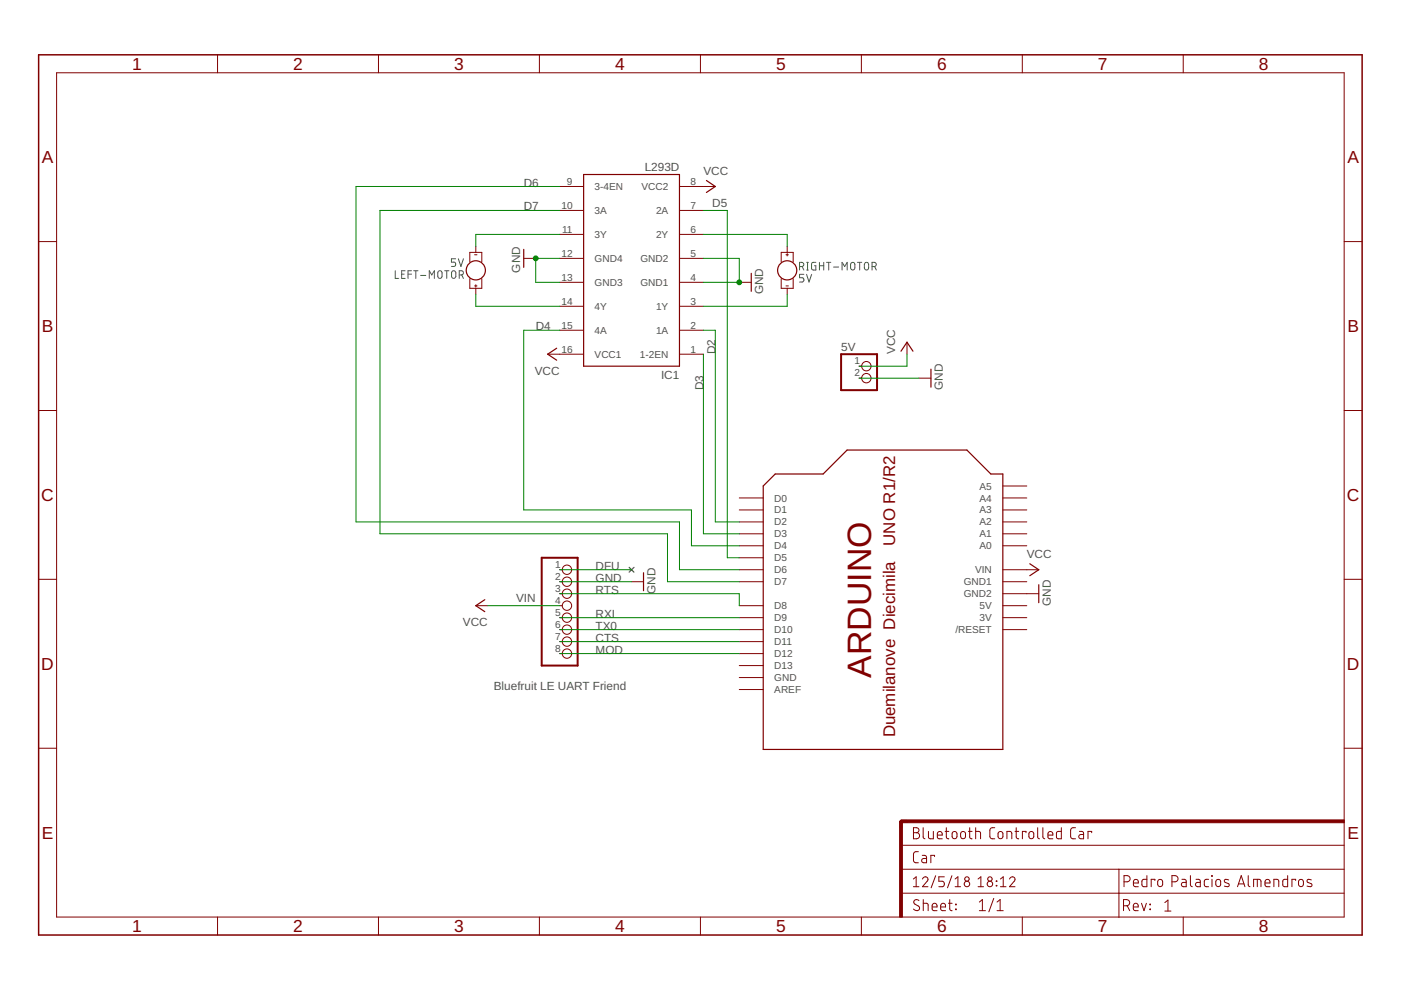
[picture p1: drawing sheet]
<?xml version="1.0" encoding="utf-8"?>
<!DOCTYPE eagle SYSTEM "eagle.dtd">
<!--
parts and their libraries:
microbuilder: This work is placed in the public domain, and may be freely used for commercial and non-commercial work with the following conditions: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
SparkFun-Electromechanical: Licensing: Creative Commons ShareAlike 4.0 International - https://creativecommons.org/licenses/by-sa/4.0
-->
<eagle version="9.0.1">
<drawing>
<settings>
<setting alwaysvectorfont="no"/>
<setting verticaltext="up"/>
</settings>
<grid distance="0.1" unitdist="inch" unit="inch" style="lines" multiple="1" display="no" altdistance="0.01" altunitdist="inch" altunit="inch"/>
<schematic xreflabel="%F%N/%S.%C%R" xrefpart="/%S.%C%R">
<libraries>
<library name="adafruit">
<symbols>
<symbol name="ARDUINO">
<wire x1="-22.86" y1="22.86" x2="-22.86" y2="-27.94" width="0.254" layer="94"/>
<wire x1="-22.86" y1="-27.94" x2="35.56" y2="-27.94" width="0.254" layer="94"/>
<wire x1="35.56" y1="-27.94" x2="35.56" y2="-25.4" width="0.254" layer="94"/>
<wire x1="35.56" y1="-25.4" x2="40.64" y2="-20.32" width="0.254" layer="94"/>
<wire x1="40.64" y1="-20.32" x2="40.64" y2="5.08" width="0.254" layer="94"/>
<wire x1="40.64" y1="5.08" x2="35.56" y2="10.16" width="0.254" layer="94"/>
<wire x1="35.56" y1="10.16" x2="35.56" y2="20.32" width="0.254" layer="94"/>
<wire x1="35.56" y1="20.32" x2="33.02" y2="22.86" width="0.254" layer="94"/>
<wire x1="33.02" y1="22.86" x2="-22.86" y2="22.86" width="0.254" layer="94"/>
<text x="-7.62" y="0" size="5.08" layer="94">ARDUINO</text>
<text x="-20.32" y="-5.08" size="2.54" layer="94">Duemilanove</text>
<text x="2.54" y="-5.08" size="2.54" layer="94">Diecimila</text>
<text x="20.32" y="-5.08" size="2.54" layer="94">UNO R1/R2</text>
<pin name="D0" x="30.48" y="27.94" visible="pin" length="middle" rot="R270"/>
<pin name="D1" x="27.94" y="27.94" visible="pin" length="middle" rot="R270"/>
<pin name="D2" x="25.4" y="27.94" visible="pin" length="middle" rot="R270"/>
<pin name="D3" x="22.86" y="27.94" visible="pin" length="middle" rot="R270"/>
<pin name="D4" x="20.32" y="27.94" visible="pin" length="middle" rot="R270"/>
<pin name="D5" x="17.78" y="27.94" visible="pin" length="middle" rot="R270"/>
<pin name="D6" x="15.24" y="27.94" visible="pin" length="middle" rot="R270"/>
<pin name="D7" x="12.7" y="27.94" visible="pin" length="middle" rot="R270"/>
<pin name="D8" x="7.62" y="27.94" visible="pin" length="middle" rot="R270"/>
<pin name="D9" x="5.08" y="27.94" visible="pin" length="middle" rot="R270"/>
<pin name="D10" x="2.54" y="27.94" visible="pin" length="middle" rot="R270"/>
<pin name="D11" x="0" y="27.94" visible="pin" length="middle" rot="R270"/>
<pin name="D12" x="-2.54" y="27.94" visible="pin" length="middle" rot="R270"/>
<pin name="D13" x="-5.08" y="27.94" visible="pin" length="middle" rot="R270"/>
<pin name="GND" x="-7.62" y="27.94" visible="pin" length="middle" direction="pwr" rot="R270"/>
<pin name="AREF" x="-10.16" y="27.94" visible="pin" length="middle" rot="R270"/>
<pin name="A5" x="33.02" y="-33.02" visible="pin" length="middle" rot="R90"/>
<pin name="A4" x="30.48" y="-33.02" visible="pin" length="middle" rot="R90"/>
<pin name="A3" x="27.94" y="-33.02" visible="pin" length="middle" rot="R90"/>
<pin name="A2" x="25.4" y="-33.02" visible="pin" length="middle" rot="R90"/>
<pin name="A1" x="22.86" y="-33.02" visible="pin" length="middle" rot="R90"/>
<pin name="A0" x="20.32" y="-33.02" visible="pin" length="middle" rot="R90"/>
<pin name="VIN" x="15.24" y="-33.02" visible="pin" length="middle" direction="pwr" rot="R90"/>
<pin name="GND1" x="12.7" y="-33.02" visible="pin" length="middle" direction="pwr" rot="R90"/>
<pin name="GND2" x="10.16" y="-33.02" visible="pin" length="middle" direction="pwr" rot="R90"/>
<pin name="5V" x="7.62" y="-33.02" visible="pin" length="middle" direction="pwr" rot="R90"/>
<pin name="3V" x="5.08" y="-33.02" visible="pin" length="middle" direction="pwr" rot="R90"/>
<pin name="/RESET" x="2.54" y="-33.02" visible="pin" length="middle" rot="R90"/>
</symbol>
</symbols>
<devicesets>
<deviceset name="ARDUINO">
<gates>
<gate name="G$1" symbol="ARDUINO" x="-7.62" y="2.54"/>
</gates>
<devices>
<device name="UNO" package="ARDUINO">
<connects>
<connect gate="G$1" pin="/RESET" pad="RESET"/>
<connect gate="G$1" pin="3V" pad="3V"/>
<connect gate="G$1" pin="5V" pad="5V"/>
<connect gate="G$1" pin="A0" pad="A0"/>
<connect gate="G$1" pin="A1" pad="A1"/>
<connect gate="G$1" pin="A2" pad="A2"/>
<connect gate="G$1" pin="A3" pad="A3"/>
<connect gate="G$1" pin="A4" pad="A4"/>
<connect gate="G$1" pin="A5" pad="A5"/>
<connect gate="G$1" pin="AREF" pad="AREF"/>
<connect gate="G$1" pin="D0" pad="D0"/>
<connect gate="G$1" pin="D1" pad="D1"/>
<connect gate="G$1" pin="D10" pad="D10"/>
<connect gate="G$1" pin="D11" pad="D11"/>
<connect gate="G$1" pin="D12" pad="D12"/>
<connect gate="G$1" pin="D13" pad="D13"/>
<connect gate="G$1" pin="D2" pad="D2"/>
<connect gate="G$1" pin="D3" pad="D3"/>
<connect gate="G$1" pin="D4" pad="D4"/>
<connect gate="G$1" pin="D5" pad="D5"/>
<connect gate="G$1" pin="D6" pad="D6"/>
<connect gate="G$1" pin="D7" pad="D7"/>
<connect gate="G$1" pin="D8" pad="D8"/>
<connect gate="G$1" pin="D9" pad="D9"/>
<connect gate="G$1" pin="GND" pad="GND"/>
<connect gate="G$1" pin="GND1" pad="GND1"/>
<connect gate="G$1" pin="GND2" pad="GND2"/>
<connect gate="G$1" pin="VIN" pad="VIN"/>
</connects>
<technologies>
<technology name=""/>
</technologies>
</device>
<device name="-BPLACE" package="ARDUINO-BPLACE">
<connects>
<connect gate="G$1" pin="/RESET" pad="RESET"/>
<connect gate="G$1" pin="3V" pad="3V"/>
<connect gate="G$1" pin="5V" pad="5V"/>
<connect gate="G$1" pin="A0" pad="A0"/>
<connect gate="G$1" pin="A1" pad="A1"/>
<connect gate="G$1" pin="A2" pad="A2"/>
<connect gate="G$1" pin="A3" pad="A3"/>
<connect gate="G$1" pin="A4" pad="A4"/>
<connect gate="G$1" pin="A5" pad="A5"/>
<connect gate="G$1" pin="AREF" pad="AREF"/>
<connect gate="G$1" pin="D0" pad="D0"/>
<connect gate="G$1" pin="D1" pad="D1"/>
<connect gate="G$1" pin="D10" pad="D10"/>
<connect gate="G$1" pin="D11" pad="D11"/>
<connect gate="G$1" pin="D12" pad="D12"/>
<connect gate="G$1" pin="D13" pad="D13"/>
<connect gate="G$1" pin="D2" pad="D2"/>
<connect gate="G$1" pin="D3" pad="D3"/>
<connect gate="G$1" pin="D4" pad="D4"/>
<connect gate="G$1" pin="D5" pad="D5"/>
<connect gate="G$1" pin="D6" pad="D6"/>
<connect gate="G$1" pin="D7" pad="D7"/>
<connect gate="G$1" pin="D8" pad="D8"/>
<connect gate="G$1" pin="D9" pad="D9"/>
<connect gate="G$1" pin="GND" pad="GND"/>
<connect gate="G$1" pin="GND1" pad="GND1"/>
<connect gate="G$1" pin="GND2" pad="GND2"/>
<connect gate="G$1" pin="VIN" pad="VIN"/>
</connects>
<technologies>
<technology name=""/>
</technologies>
</device>
<device name="-NOHOLE" package="ARDUINO-NOHOLE">
<connects>
<connect gate="G$1" pin="/RESET" pad="RESET"/>
<connect gate="G$1" pin="3V" pad="3V"/>
<connect gate="G$1" pin="5V" pad="5V"/>
<connect gate="G$1" pin="A0" pad="A0"/>
<connect gate="G$1" pin="A1" pad="A1"/>
<connect gate="G$1" pin="A2" pad="A2"/>
<connect gate="G$1" pin="A3" pad="A3"/>
<connect gate="G$1" pin="A4" pad="A4"/>
<connect gate="G$1" pin="A5" pad="A5"/>
<connect gate="G$1" pin="AREF" pad="AREF"/>
<connect gate="G$1" pin="D0" pad="D0"/>
<connect gate="G$1" pin="D1" pad="D1"/>
<connect gate="G$1" pin="D10" pad="D10"/>
<connect gate="G$1" pin="D11" pad="D11"/>
<connect gate="G$1" pin="D12" pad="D12"/>
<connect gate="G$1" pin="D13" pad="D13"/>
<connect gate="G$1" pin="D2" pad="D2"/>
<connect gate="G$1" pin="D3" pad="D3"/>
<connect gate="G$1" pin="D4" pad="D4"/>
<connect gate="G$1" pin="D5" pad="D5"/>
<connect gate="G$1" pin="D6" pad="D6"/>
<connect gate="G$1" pin="D7" pad="D7"/>
<connect gate="G$1" pin="D8" pad="D8"/>
<connect gate="G$1" pin="D9" pad="D9"/>
<connect gate="G$1" pin="GND" pad="GND"/>
<connect gate="G$1" pin="GND1" pad="GND1"/>
<connect gate="G$1" pin="GND2" pad="GND2"/>
<connect gate="G$1" pin="VIN" pad="VIN"/>
</connects>
<technologies>
<technology name=""/>
</technologies>
</device>
<device name="-NODIM" package="ARDUINO-NODIM">
<connects>
<connect gate="G$1" pin="/RESET" pad="RESET"/>
<connect gate="G$1" pin="3V" pad="3V"/>
<connect gate="G$1" pin="5V" pad="5V"/>
<connect gate="G$1" pin="A0" pad="A0"/>
<connect gate="G$1" pin="A1" pad="A1"/>
<connect gate="G$1" pin="A2" pad="A2"/>
<connect gate="G$1" pin="A3" pad="A3"/>
<connect gate="G$1" pin="A4" pad="A4"/>
<connect gate="G$1" pin="A5" pad="A5"/>
<connect gate="G$1" pin="AREF" pad="AREF"/>
<connect gate="G$1" pin="D0" pad="D0"/>
<connect gate="G$1" pin="D1" pad="D1"/>
<connect gate="G$1" pin="D10" pad="D10"/>
<connect gate="G$1" pin="D11" pad="D11"/>
<connect gate="G$1" pin="D12" pad="D12"/>
<connect gate="G$1" pin="D13" pad="D13"/>
<connect gate="G$1" pin="D2" pad="D2"/>
<connect gate="G$1" pin="D3" pad="D3"/>
<connect gate="G$1" pin="D4" pad="D4"/>
<connect gate="G$1" pin="D5" pad="D5"/>
<connect gate="G$1" pin="D6" pad="D6"/>
<connect gate="G$1" pin="D7" pad="D7"/>
<connect gate="G$1" pin="D8" pad="D8"/>
<connect gate="G$1" pin="D9" pad="D9"/>
<connect gate="G$1" pin="GND" pad="GND"/>
<connect gate="G$1" pin="GND1" pad="GND1"/>
<connect gate="G$1" pin="GND2" pad="GND2"/>
<connect gate="G$1" pin="VIN" pad="VIN"/>
</connects>
<technologies>
<technology name=""/>
</technologies>
</device>
</devices>
</deviceset>
</devicesets>
</library>
<library name="st-microelectronics">
<symbols>
<symbol name="L293D">
<wire x1="-10.16" y1="20.32" x2="-10.16" y2="-20.32" width="0.254" layer="94"/>
<wire x1="-10.16" y1="-20.32" x2="10.16" y2="-20.32" width="0.254" layer="94"/>
<wire x1="10.16" y1="-20.32" x2="10.16" y2="20.32" width="0.254" layer="94"/>
<wire x1="10.16" y1="20.32" x2="-10.16" y2="20.32" width="0.254" layer="94"/>
<text x="-10.16" y="21.336" size="1.778" layer="95">&gt;NAME</text>
<text x="-10.16" y="-22.86" size="1.778" layer="96">&gt;VALUE</text>
<pin name="1-2EN" x="-15.24" y="17.78" length="middle" direction="in"/>
<pin name="1A" x="-15.24" y="12.7" length="middle" direction="in"/>
<pin name="1Y" x="-15.24" y="7.62" length="middle" direction="out"/>
<pin name="GND1" x="-15.24" y="2.54" length="middle" direction="pwr"/>
<pin name="GND2" x="-15.24" y="-2.54" length="middle" direction="pwr"/>
<pin name="2Y" x="-15.24" y="-7.62" length="middle" direction="out"/>
<pin name="2A" x="-15.24" y="-12.7" length="middle" direction="in"/>
<pin name="VCC2" x="-15.24" y="-17.78" length="middle" direction="pwr"/>
<pin name="VCC1" x="15.24" y="17.78" length="middle" direction="pwr" rot="R180"/>
<pin name="4A" x="15.24" y="12.7" length="middle" direction="in" rot="R180"/>
<pin name="4Y" x="15.24" y="7.62" length="middle" direction="out" rot="R180"/>
<pin name="GND3" x="15.24" y="2.54" length="middle" direction="pwr" rot="R180"/>
<pin name="GND4" x="15.24" y="-2.54" length="middle" direction="pwr" rot="R180"/>
<pin name="3Y" x="15.24" y="-7.62" length="middle" direction="out" rot="R180"/>
<pin name="3A" x="15.24" y="-12.7" length="middle" direction="in" rot="R180"/>
<pin name="3-4EN" x="15.24" y="-17.78" length="middle" direction="in" rot="R180"/>
</symbol>
</symbols>
<devicesets>
<deviceset name="L293D" prefix="IC">
<gates>
<gate name="G$1" symbol="L293D" x="0" y="0"/>
</gates>
<devices>
<device name="" package="DIL16">
<connects>
<connect gate="G$1" pin="1-2EN" pad="1"/>
<connect gate="G$1" pin="1A" pad="2"/>
<connect gate="G$1" pin="1Y" pad="3"/>
<connect gate="G$1" pin="2A" pad="7"/>
<connect gate="G$1" pin="2Y" pad="6"/>
<connect gate="G$1" pin="3-4EN" pad="9"/>
<connect gate="G$1" pin="3A" pad="10"/>
<connect gate="G$1" pin="3Y" pad="11"/>
<connect gate="G$1" pin="4A" pad="15"/>
<connect gate="G$1" pin="4Y" pad="14"/>
<connect gate="G$1" pin="GND1" pad="4"/>
<connect gate="G$1" pin="GND2" pad="5"/>
<connect gate="G$1" pin="GND3" pad="13"/>
<connect gate="G$1" pin="GND4" pad="12"/>
<connect gate="G$1" pin="VCC1" pad="16"/>
<connect gate="G$1" pin="VCC2" pad="8"/>
</connects>
<package3dinstances>
<package3dinstance package3d_urn="urn:adsk.eagle:package:26820/1"/>
</package3dinstances>
<technologies>
<technology name="">
<attribute name="MF" value="" constant="no"/>
<attribute name="MPN" value="L293D" constant="no"/>
<attribute name="OC_FARNELL" value="9589619" constant="no"/>
<attribute name="OC_NEWARK" value="56P8249" constant="no"/>
</technology>
</technologies>
</device>
</devices>
</deviceset>
</devicesets>
</library>
<library name="microbuilder">
<symbols>
<symbol name="PINHD8">
<wire x1="-6.35" y1="-10.16" x2="1.27" y2="-10.16" width="0.4064" layer="94"/>
<wire x1="1.27" y1="-10.16" x2="1.27" y2="12.7" width="0.4064" layer="94"/>
<wire x1="1.27" y1="12.7" x2="-6.35" y2="12.7" width="0.4064" layer="94"/>
<wire x1="-6.35" y1="12.7" x2="-6.35" y2="-10.16" width="0.4064" layer="94"/>
<text x="-6.35" y="13.335" size="1.778" layer="95">&gt;NAME</text>
<text x="-6.35" y="-12.7" size="1.778" layer="96">&gt;VALUE</text>
<pin name="1" x="-2.54" y="10.16" visible="pad" length="short" direction="pas" function="dot"/>
<pin name="2" x="-2.54" y="7.62" visible="pad" length="short" direction="pas" function="dot"/>
<pin name="3" x="-2.54" y="5.08" visible="pad" length="short" direction="pas" function="dot"/>
<pin name="4" x="-2.54" y="2.54" visible="pad" length="short" direction="pas" function="dot"/>
<pin name="5" x="-2.54" y="0" visible="pad" length="short" direction="pas" function="dot"/>
<pin name="6" x="-2.54" y="-2.54" visible="pad" length="short" direction="pas" function="dot"/>
<pin name="7" x="-2.54" y="-5.08" visible="pad" length="short" direction="pas" function="dot"/>
<pin name="8" x="-2.54" y="-7.62" visible="pad" length="short" direction="pas" function="dot"/>
</symbol>
</symbols>
<devicesets>
<deviceset name="HEADER-1X8" prefix="JP" uservalue="yes">
<gates>
<gate name="A" symbol="PINHD8" x="0" y="0"/>
</gates>
<devices>
<device name="" package="1X08_OVAL">
<connects>
<connect gate="A" pin="1" pad="1"/>
<connect gate="A" pin="2" pad="2"/>
<connect gate="A" pin="3" pad="3"/>
<connect gate="A" pin="4" pad="4"/>
<connect gate="A" pin="5" pad="5"/>
<connect gate="A" pin="6" pad="6"/>
<connect gate="A" pin="7" pad="7"/>
<connect gate="A" pin="8" pad="8"/>
</connects>
<technologies>
<technology name=""/>
</technologies>
</device>
<device name="ROUND" package="1X08_ROUND">
<connects>
<connect gate="A" pin="1" pad="1"/>
<connect gate="A" pin="2" pad="2"/>
<connect gate="A" pin="3" pad="3"/>
<connect gate="A" pin="4" pad="4"/>
<connect gate="A" pin="5" pad="5"/>
<connect gate="A" pin="6" pad="6"/>
<connect gate="A" pin="7" pad="7"/>
<connect gate="A" pin="8" pad="8"/>
</connects>
<technologies>
<technology name=""/>
</technologies>
</device>
<device name="76MIL" package="1X08_ROUND_76">
<connects>
<connect gate="A" pin="1" pad="1"/>
<connect gate="A" pin="2" pad="2"/>
<connect gate="A" pin="3" pad="3"/>
<connect gate="A" pin="4" pad="4"/>
<connect gate="A" pin="5" pad="5"/>
<connect gate="A" pin="6" pad="6"/>
<connect gate="A" pin="7" pad="7"/>
<connect gate="A" pin="8" pad="8"/>
</connects>
<technologies>
<technology name=""/>
</technologies>
</device>
<device name="70MIL" package="1X08_ROUND_70">
<connects>
<connect gate="A" pin="1" pad="1"/>
<connect gate="A" pin="2" pad="2"/>
<connect gate="A" pin="3" pad="3"/>
<connect gate="A" pin="4" pad="4"/>
<connect gate="A" pin="5" pad="5"/>
<connect gate="A" pin="6" pad="6"/>
<connect gate="A" pin="7" pad="7"/>
<connect gate="A" pin="8" pad="8"/>
</connects>
<technologies>
<technology name=""/>
</technologies>
</device>
<device name="SMT" package="1X08_SMT">
<connects>
<connect gate="A" pin="1" pad="1"/>
<connect gate="A" pin="2" pad="2"/>
<connect gate="A" pin="3" pad="3"/>
<connect gate="A" pin="4" pad="4"/>
<connect gate="A" pin="5" pad="5"/>
<connect gate="A" pin="6" pad="6"/>
<connect gate="A" pin="7" pad="7"/>
<connect gate="A" pin="8" pad="8"/>
</connects>
<technologies>
<technology name=""/>
</technologies>
</device>
</devices>
</deviceset>
</devicesets>
</library>
<library name="supply1">
<symbols>
<symbol name="GND">
<wire x1="-1.905" y1="0" x2="1.905" y2="0" width="0.254" layer="94"/>
<text x="-2.54" y="-2.54" size="1.778" layer="96">&gt;VALUE</text>
<pin name="GND" x="0" y="2.54" visible="off" length="short" direction="sup" rot="R270"/>
</symbol>
<symbol name="VCC">
<wire x1="1.27" y1="-1.905" x2="0" y2="0" width="0.254" layer="94"/>
<wire x1="0" y1="0" x2="-1.27" y2="-1.905" width="0.254" layer="94"/>
<text x="-2.54" y="-2.54" size="1.778" layer="96" rot="R90">&gt;VALUE</text>
<pin name="VCC" x="0" y="-2.54" visible="off" length="short" direction="sup" rot="R90"/>
</symbol>
</symbols>
<devicesets>
<deviceset name="GND" prefix="GND">
<gates>
<gate name="1" symbol="GND" x="0" y="0"/>
</gates>
<devices>
<device name="">
<technologies>
<technology name=""/>
</technologies>
</device>
</devices>
</deviceset>
<deviceset name="VCC" prefix="P+">
<gates>
<gate name="VCC" symbol="VCC" x="0" y="0"/>
</gates>
<devices>
<device name="">
<technologies>
<technology name=""/>
</technologies>
</device>
</devices>
</deviceset>
</devicesets>
</library>
<library name="pinhead">
<symbols>
<symbol name="PINHD2">
<wire x1="-6.35" y1="-2.54" x2="1.27" y2="-2.54" width="0.4064" layer="94"/>
<wire x1="1.27" y1="-2.54" x2="1.27" y2="5.08" width="0.4064" layer="94"/>
<wire x1="1.27" y1="5.08" x2="-6.35" y2="5.08" width="0.4064" layer="94"/>
<wire x1="-6.35" y1="5.08" x2="-6.35" y2="-2.54" width="0.4064" layer="94"/>
<text x="-6.35" y="5.715" size="1.778" layer="95">&gt;NAME</text>
<text x="-6.35" y="-5.08" size="1.778" layer="96">&gt;VALUE</text>
<pin name="1" x="-2.54" y="2.54" visible="pad" length="short" direction="pas" function="dot"/>
<pin name="2" x="-2.54" y="0" visible="pad" length="short" direction="pas" function="dot"/>
</symbol>
</symbols>
<devicesets>
<deviceset name="PINHD-1X2" prefix="JP" uservalue="yes">
<gates>
<gate name="G$1" symbol="PINHD2" x="0" y="0"/>
</gates>
<devices>
<device name="" package="1X02">
<connects>
<connect gate="G$1" pin="1" pad="1"/>
<connect gate="G$1" pin="2" pad="2"/>
</connects>
<package3dinstances>
<package3dinstance package3d_urn="urn:adsk.eagle:package:22435/2"/>
</package3dinstances>
<technologies>
<technology name=""/>
</technologies>
</device>
<device name="/90" package="1X02/90">
<connects>
<connect gate="G$1" pin="1" pad="1"/>
<connect gate="G$1" pin="2" pad="2"/>
</connects>
<package3dinstances>
<package3dinstance package3d_urn="urn:adsk.eagle:package:22437/2"/>
</package3dinstances>
<technologies>
<technology name=""/>
</technologies>
</device>
</devices>
</deviceset>
</devicesets>
</library>
<library name="SparkFun-Electromechanical">
<symbols>
<symbol name="MOTOR">
<wire x1="-1.27" y1="3.81" x2="-1.27" y2="1.778" width="0.2032" layer="94"/>
<wire x1="-1.27" y1="3.81" x2="0" y2="3.81" width="0.2032" layer="94"/>
<wire x1="0" y1="3.81" x2="1.27" y2="3.81" width="0.2032" layer="94"/>
<wire x1="1.27" y1="3.81" x2="1.27" y2="1.778" width="0.2032" layer="94"/>
<wire x1="1.27" y1="-3.81" x2="1.27" y2="-1.778" width="0.2032" layer="94"/>
<wire x1="1.27" y1="-3.81" x2="0" y2="-3.81" width="0.2032" layer="94"/>
<wire x1="0" y1="-3.81" x2="-1.27" y2="-3.81" width="0.2032" layer="94"/>
<wire x1="-1.27" y1="-3.81" x2="-1.27" y2="-1.778" width="0.2032" layer="94"/>
<wire x1="0" y1="5.08" x2="0" y2="3.81" width="0.1524" layer="94"/>
<wire x1="0" y1="-5.08" x2="0" y2="-3.81" width="0.1524" layer="94"/>
<wire x1="0.254" y1="3.302" x2="-0.254" y2="3.302" width="0.1524" layer="94"/>
<wire x1="0" y1="3.556" x2="0" y2="3.048" width="0.1524" layer="94"/>
<wire x1="0.254" y1="-3.302" x2="-0.254" y2="-3.302" width="0.1524" layer="94"/>
<circle x="0" y="0" radius="2.032" width="0.254" layer="94"/>
<text x="2.54" y="0" size="1.778" layer="95" font="vector">&gt;NAME</text>
<text x="2.54" y="-2.54" size="1.778" layer="96" font="vector">&gt;VALUE</text>
<pin name="+" x="0" y="5.08" visible="off" length="point" rot="R270"/>
<pin name="-" x="0" y="-5.08" visible="off" length="point" rot="R270"/>
</symbol>
</symbols>
<devicesets>
<deviceset name="MOTOR" prefix="M">
<gates>
<gate name="G$1" symbol="MOTOR" x="0" y="0"/>
</gates>
<devices>
<device name="10MM" package="VIBE-MOTOR-10MM">
<connects>
<connect gate="G$1" pin="+" pad="+"/>
<connect gate="G$1" pin="-" pad="-"/>
</connects>
<technologies>
<technology name="">
<attribute name="PROD_ID" value="COMP-08572"/>
<attribute name="SF_SKU" value="ROB-08449"/>
</technology>
</technologies>
</device>
</devices>
</deviceset>
</devicesets>
</library>
<library name="SparkFun-Aesthetics">
<symbols>
<symbol name="FR-A4L">
<rectangle x1="178.7652" y1="0" x2="179.3748" y2="20.32" layer="94"/>
<rectangle x1="225.7552" y1="-26.67" x2="226.3648" y2="67.31" layer="94" rot="R90"/>
<wire x1="225.29" y1="-0.1" x2="225.29" y2="5.08" width="0.1016" layer="94"/>
<wire x1="225.29" y1="5.08" x2="273.05" y2="5.08" width="0.1016" layer="94"/>
<wire x1="225.29" y1="5.08" x2="179.07" y2="5.08" width="0.1016" layer="94"/>
<wire x1="179.07" y1="10.16" x2="225.29" y2="10.16" width="0.1016" layer="94"/>
<wire x1="225.29" y1="10.16" x2="273.05" y2="10.16" width="0.1016" layer="94"/>
<wire x1="179.07" y1="15.24" x2="273.05" y2="15.24" width="0.1016" layer="94"/>
<wire x1="225.29" y1="5.08" x2="225.29" y2="10.16" width="0.1016" layer="94"/>
<wire x1="179.07" y1="19.05" x2="179.07" y2="20.32" width="0.6096" layer="94"/>
<wire x1="179.07" y1="20.32" x2="180.34" y2="20.32" width="0.6096" layer="94"/>
<text x="181.61" y="11.43" size="2.54" layer="94" font="vector">&gt;DRAWING_NAME</text>
<text x="181.61" y="6.35" size="2.286" layer="94" font="vector">&gt;LAST_DATE_TIME</text>
<text x="195.58" y="1.27" size="2.54" layer="94" font="vector">&gt;SHEET</text>
<text x="181.61" y="1.27" size="2.54" layer="94" font="vector">Sheet:</text>
<text x="181.61" y="16.51" size="2.54" layer="94" font="vector">&gt;CNAME</text>
<text x="226.16" y="1.27" size="2.54" layer="94" font="vector">Rev:</text>
<text x="226.26" y="6.35" size="2.54" layer="94" font="vector">&gt;DESIGNER</text>
<text x="234.92" y="1.17" size="2.54" layer="94" font="vector">&gt;CREVISION</text>
<frame x1="-3.81" y1="-3.81" x2="276.86" y2="182.88" columns="8" rows="5" layer="94"/>
</symbol>
</symbols>
<devicesets>
<deviceset name="FRAME-A4L" prefix="FRAME">
<gates>
<gate name="G$1" symbol="FR-A4L" x="0" y="0"/>
</gates>
<devices>
<device name="">
<technologies>
<technology name=""/>
</technologies>
</device>
</devices>
</deviceset>
</devicesets>
</library>
<library name="Philbywhizz">
<symbols>
<symbol name="NOCONNECTION">
<wire x1="-0.508" y1="0.508" x2="0.508" y2="-0.508" width="0.254" layer="97"/>
<wire x1="0.508" y1="0.508" x2="-0.508" y2="-0.508" width="0.254" layer="97"/>
</symbol>
</symbols>
<devicesets>
<deviceset name="NOCONNECTION">
<gates>
<gate name="G$1" symbol="NOCONNECTION" x="0" y="0"/>
</gates>
<devices>
<device name="">
<technologies>
<technology name=""/>
</technologies>
</device>
</devices>
</deviceset>
</devicesets>
</library>
</libraries>
<attributes>
</attributes>
<variantdefs>
</variantdefs>
<classes>
<class number="0" name="default" width="0" drill="0">
</class>
</classes>
<parts>
<part name="U$1" library="adafruit" deviceset="ARDUINO" device="UNO"/>
<part name="IC1" library="st-microelectronics" deviceset="L293D" device="" package3d_urn="urn:adsk.eagle:package:26820/1"/>
<part name="BLE" library="microbuilder" deviceset="HEADER-1X8" device="76MIL" value="Bluefruit LE UART Friend"/>
<part name="GND1" library="supply1" deviceset="GND" device=""/>
<part name="P+1" library="supply1" deviceset="VCC" device=""/>
<part name="5V" library="pinhead" deviceset="PINHD-1X2" device="" package3d_urn="urn:adsk.eagle:package:22435/2"/>
<part name="GND2" library="supply1" deviceset="GND" device=""/>
<part name="P+2" library="supply1" deviceset="VCC" device=""/>
<part name="LEFT-MOTOR" library="SparkFun-Electromechanical" deviceset="MOTOR" device="10MM" value="5V"/>
<part name="RIGHT-MOTOR" library="SparkFun-Electromechanical" deviceset="MOTOR" device="10MM" value="5V"/>
<part name="GND3" library="supply1" deviceset="GND" device=""/>
<part name="GND4" library="supply1" deviceset="GND" device=""/>
<part name="P+3" library="supply1" deviceset="VCC" device=""/>
<part name="P+4" library="supply1" deviceset="VCC" device=""/>
<part name="P+5" library="supply1" deviceset="VCC" device=""/>
<part name="GND5" library="supply1" deviceset="GND" device=""/>
<part name="FRAME1" library="SparkFun-Aesthetics" deviceset="FRAME-A4L" device="">
<attribute name="CNAME" value="Bluetooth Controlled Car"/>
<attribute name="CREVISION" value="1"/>
<attribute name="DESIGNER" value="Pedro Palacios Almendros"/>
</part>
<part name="U$2" library="Philbywhizz" deviceset="NOCONNECTION" device=""/>
</parts>
<sheets>
<sheet>
<plain>
</plain>
<instances>
<instance part="U$1" gate="G$1" x="93.98" y="15.24" rot="R90"/>
<instance part="IC1" gate="G$1" x="43.18" y="93.98" rot="R180"/>
<instance part="BLE" gate="A" x="30.48" y="20.32" smashed="yes">
<attribute name="VALUE" x="13.97" y="5.08" size="1.778" layer="96"/>
</instance>
<instance part="GND1" gate="1" x="45.72" y="27.94" smashed="yes" rot="R90">
<attribute name="VALUE" x="48.26" y="25.4" size="1.778" layer="96" rot="R90"/>
</instance>
<instance part="P+1" gate="VCC" x="10.16" y="22.86" rot="R90"/>
<instance part="5V" gate="G$1" x="93.98" y="71.12"/>
<instance part="GND2" gate="1" x="106.68" y="71.12" rot="R90"/>
<instance part="P+2" gate="VCC" x="101.6" y="78.74"/>
<instance part="LEFT-MOTOR" gate="G$1" x="10.16" y="93.98" rot="R180"/>
<instance part="RIGHT-MOTOR" gate="G$1" x="76.2" y="93.98"/>
<instance part="GND3" gate="1" x="68.58" y="91.44" rot="R90"/>
<instance part="GND4" gate="1" x="20.32" y="96.52" rot="R270"/>
<instance part="P+3" gate="VCC" x="60.96" y="111.76" rot="R270"/>
<instance part="P+4" gate="VCC" x="25.4" y="76.2" rot="R90"/>
<instance part="P+5" gate="VCC" x="129.54" y="30.48" rot="R270"/>
<instance part="GND5" gate="1" x="129.54" y="25.4" rot="R90"/>
<instance part="FRAME1" gate="G$1" x="-78.74" y="-43.18">
<attribute name="DESIGNER" x="-78.74" y="-43.18" size="1.778" layer="96" display="off"/>
<attribute name="CREVISION" x="-78.74" y="-43.18" size="1.778" layer="96" display="off"/>
<attribute name="CNAME" x="-78.74" y="-43.18" size="1.778" layer="96" display="off"/>
</instance>
<instance part="U$2" gate="G$1" x="43.18" y="30.48"/>
</instances>
<busses>
</busses>
<nets>
<net name="GND" class="0">
<segment>
<wire x1="27.94" y1="27.94" x2="43.18" y2="27.94" width="0.1524" layer="91"/>
<label x="35.56" y="27.94" size="1.778" layer="95"/>
<pinref part="BLE" gate="A" pin="2"/>
<pinref part="GND1" gate="1" pin="GND"/>
</segment>
<segment>
<pinref part="5V" gate="G$1" pin="2"/>
<wire x1="91.44" y1="71.12" x2="104.14" y2="71.12" width="0.1524" layer="91"/>
<pinref part="GND2" gate="1" pin="GND"/>
</segment>
<segment>
<pinref part="GND4" gate="1" pin="GND"/>
<pinref part="IC1" gate="G$1" pin="GND4"/>
<wire x1="22.86" y1="96.52" x2="27.94" y2="96.52" width="0.1524" layer="91"/>
<wire x1="22.86" y1="96.52" x2="22.86" y2="91.44" width="0.1524" layer="91"/>
<junction x="22.86" y="96.52"/>
<pinref part="IC1" gate="G$1" pin="GND3"/>
<wire x1="22.86" y1="91.44" x2="27.94" y2="91.44" width="0.1524" layer="91"/>
</segment>
<segment>
<pinref part="IC1" gate="G$1" pin="GND1"/>
<pinref part="GND3" gate="1" pin="GND"/>
<wire x1="58.42" y1="91.44" x2="66.04" y2="91.44" width="0.1524" layer="91"/>
<pinref part="IC1" gate="G$1" pin="GND2"/>
<wire x1="58.42" y1="96.52" x2="66.04" y2="96.52" width="0.1524" layer="91"/>
<wire x1="66.04" y1="96.52" x2="66.04" y2="91.44" width="0.1524" layer="91"/>
<junction x="66.04" y="91.44"/>
</segment>
<segment>
<pinref part="U$1" gate="G$1" pin="GND2"/>
<pinref part="GND5" gate="1" pin="GND"/>
</segment>
</net>
<net name="RTS" class="0">
<segment>
<label x="35.56" y="25.4" size="1.778" layer="95"/>
<pinref part="BLE" gate="A" pin="3"/>
<pinref part="U$1" gate="G$1" pin="D8"/>
<wire x1="27.94" y1="25.4" x2="66.04" y2="25.4" width="0.1524" layer="91"/>
<wire x1="66.04" y1="25.4" x2="66.04" y2="22.86" width="0.1524" layer="91"/>
</segment>
</net>
<net name="TX0" class="0">
<segment>
<label x="35.56" y="17.78" size="1.778" layer="95"/>
<pinref part="BLE" gate="A" pin="6"/>
<pinref part="U$1" gate="G$1" pin="D10"/>
<wire x1="27.94" y1="17.78" x2="66.04" y2="17.78" width="0.1524" layer="91"/>
</segment>
</net>
<net name="RXI" class="0">
<segment>
<label x="35.56" y="20.32" size="1.778" layer="95"/>
<pinref part="BLE" gate="A" pin="5"/>
<pinref part="U$1" gate="G$1" pin="D9"/>
<wire x1="27.94" y1="20.32" x2="66.04" y2="20.32" width="0.1524" layer="91"/>
</segment>
</net>
<net name="CTS" class="0">
<segment>
<label x="35.56" y="15.24" size="1.778" layer="95"/>
<pinref part="BLE" gate="A" pin="7"/>
<pinref part="U$1" gate="G$1" pin="D11"/>
<wire x1="27.94" y1="15.24" x2="66.04" y2="15.24" width="0.1524" layer="91"/>
</segment>
</net>
<net name="MOD" class="0">
<segment>
<pinref part="BLE" gate="A" pin="8"/>
<label x="35.56" y="12.7" size="1.778" layer="95"/>
<pinref part="U$1" gate="G$1" pin="D12"/>
<wire x1="66.04" y1="12.7" x2="27.94" y2="12.7" width="0.1524" layer="91"/>
</segment>
</net>
<net name="DFU" class="0">
<segment>
<pinref part="BLE" gate="A" pin="1"/>
<label x="35.56" y="30.48" size="1.778" layer="95"/>
<wire x1="27.94" y1="30.48" x2="43.18" y2="30.48" width="0.1524" layer="91"/>
</segment>
</net>
<net name="VIN" class="0">
<segment>
<pinref part="BLE" gate="A" pin="4"/>
<wire x1="12.7" y1="22.86" x2="27.94" y2="22.86" width="0.1524" layer="91"/>
<pinref part="P+1" gate="VCC" pin="VCC"/>
<label x="22.86" y="25.4" size="1.778" layer="95" rot="R180"/>
</segment>
</net>
<net name="5V" class="0">
<segment>
<pinref part="5V" gate="G$1" pin="1"/>
<wire x1="91.44" y1="73.66" x2="101.6" y2="73.66" width="0.1524" layer="91"/>
<wire x1="101.6" y1="73.66" x2="101.6" y2="76.2" width="0.1524" layer="91"/>
<pinref part="P+2" gate="VCC" pin="VCC"/>
</segment>
</net>
<net name="N$1" class="0">
<segment>
<pinref part="LEFT-MOTOR" gate="G$1" pin="+"/>
<wire x1="10.16" y1="88.9" x2="10.16" y2="86.36" width="0.1524" layer="91"/>
<pinref part="IC1" gate="G$1" pin="4Y"/>
<wire x1="10.16" y1="86.36" x2="27.94" y2="86.36" width="0.1524" layer="91"/>
</segment>
</net>
<net name="N$2" class="0">
<segment>
<pinref part="LEFT-MOTOR" gate="G$1" pin="-"/>
<wire x1="10.16" y1="99.06" x2="10.16" y2="101.6" width="0.1524" layer="91"/>
<pinref part="IC1" gate="G$1" pin="3Y"/>
<wire x1="10.16" y1="101.6" x2="27.94" y2="101.6" width="0.1524" layer="91"/>
</segment>
</net>
<net name="N$3" class="0">
<segment>
<pinref part="RIGHT-MOTOR" gate="G$1" pin="+"/>
<wire x1="76.2" y1="99.06" x2="76.2" y2="101.6" width="0.1524" layer="91"/>
<pinref part="IC1" gate="G$1" pin="2Y"/>
<wire x1="76.2" y1="101.6" x2="58.42" y2="101.6" width="0.1524" layer="91"/>
</segment>
</net>
<net name="N$4" class="0">
<segment>
<pinref part="RIGHT-MOTOR" gate="G$1" pin="-"/>
<wire x1="76.2" y1="88.9" x2="76.2" y2="86.36" width="0.1524" layer="91"/>
<pinref part="IC1" gate="G$1" pin="1Y"/>
<wire x1="76.2" y1="86.36" x2="58.42" y2="86.36" width="0.1524" layer="91"/>
</segment>
</net>
<net name="VCC" class="0">
<segment>
<pinref part="IC1" gate="G$1" pin="VCC2"/>
<pinref part="P+3" gate="VCC" pin="VCC"/>
</segment>
<segment>
<pinref part="IC1" gate="G$1" pin="VCC1"/>
<pinref part="P+4" gate="VCC" pin="VCC"/>
</segment>
<segment>
<pinref part="U$1" gate="G$1" pin="VIN"/>
<pinref part="P+5" gate="VCC" pin="VCC"/>
</segment>
</net>
<net name="D3" class="0">
<segment>
<pinref part="IC1" gate="G$1" pin="1-2EN"/>
<pinref part="U$1" gate="G$1" pin="D3"/>
<wire x1="58.42" y1="76.2" x2="58.42" y2="38.1" width="0.1524" layer="91"/>
<wire x1="58.42" y1="38.1" x2="66.04" y2="38.1" width="0.1524" layer="91"/>
<label x="58.42" y="68.58" size="1.778" layer="95" rot="R90"/>
</segment>
</net>
<net name="D2" class="0">
<segment>
<pinref part="IC1" gate="G$1" pin="1A"/>
<wire x1="58.42" y1="81.28" x2="60.96" y2="81.28" width="0.1524" layer="91"/>
<wire x1="60.96" y1="81.28" x2="60.96" y2="40.64" width="0.1524" layer="91"/>
<pinref part="U$1" gate="G$1" pin="D2"/>
<wire x1="60.96" y1="40.64" x2="66.04" y2="40.64" width="0.1524" layer="91"/>
<label x="60.96" y="76.2" size="1.778" layer="95" rot="R90"/>
</segment>
</net>
<net name="D5" class="0">
<segment>
<pinref part="U$1" gate="G$1" pin="D5"/>
<wire x1="66.04" y1="33.02" x2="63.5" y2="33.02" width="0.1524" layer="91"/>
<wire x1="63.5" y1="33.02" x2="63.5" y2="106.68" width="0.1524" layer="91"/>
<pinref part="IC1" gate="G$1" pin="2A"/>
<wire x1="63.5" y1="106.68" x2="58.42" y2="106.68" width="0.1524" layer="91"/>
<label x="63.5" y="109.22" size="1.778" layer="95" rot="R180"/>
</segment>
</net>
<net name="D4" class="0">
<segment>
<pinref part="U$1" gate="G$1" pin="D4"/>
<wire x1="66.04" y1="35.56" x2="55.88" y2="35.56" width="0.1524" layer="91"/>
<pinref part="IC1" gate="G$1" pin="4A"/>
<wire x1="20.32" y1="43.18" x2="20.32" y2="81.28" width="0.1524" layer="91"/>
<wire x1="20.32" y1="81.28" x2="27.94" y2="81.28" width="0.1524" layer="91"/>
<wire x1="55.88" y1="35.56" x2="55.88" y2="43.18" width="0.1524" layer="91"/>
<wire x1="55.88" y1="43.18" x2="20.32" y2="43.18" width="0.1524" layer="91"/>
<label x="22.86" y="81.28" size="1.778" layer="95"/>
</segment>
</net>
<net name="D6" class="0">
<segment>
<pinref part="U$1" gate="G$1" pin="D6"/>
<wire x1="66.04" y1="30.48" x2="53.34" y2="30.48" width="0.1524" layer="91"/>
<wire x1="53.34" y1="30.48" x2="53.34" y2="40.64" width="0.1524" layer="91"/>
<wire x1="53.34" y1="40.64" x2="-15.24" y2="40.64" width="0.1524" layer="91"/>
<wire x1="-15.24" y1="40.64" x2="-15.24" y2="111.76" width="0.1524" layer="91"/>
<pinref part="IC1" gate="G$1" pin="3-4EN"/>
<wire x1="-15.24" y1="111.76" x2="27.94" y2="111.76" width="0.1524" layer="91"/>
<label x="20.32" y="111.76" size="1.778" layer="95"/>
</segment>
</net>
<net name="D7" class="0">
<segment>
<pinref part="U$1" gate="G$1" pin="D7"/>
<wire x1="66.04" y1="27.94" x2="50.8" y2="27.94" width="0.1524" layer="91"/>
<pinref part="IC1" gate="G$1" pin="3A"/>
<wire x1="27.94" y1="106.68" x2="-10.16" y2="106.68" width="0.1524" layer="91"/>
<wire x1="-10.16" y1="106.68" x2="-10.16" y2="38.1" width="0.1524" layer="91"/>
<wire x1="-10.16" y1="38.1" x2="50.8" y2="38.1" width="0.1524" layer="91"/>
<wire x1="50.8" y1="38.1" x2="50.8" y2="27.94" width="0.1524" layer="91"/>
<label x="20.32" y="106.68" size="1.778" layer="95"/>
</segment>
</net>
</nets>
</sheet>
</sheets>
</schematic>
</drawing>
<compatibility>
<note version="8.2" severity="warning">
Since Version 8.2, EAGLE supports online libraries. The ids
of those online libraries will not be understood (or retained)
with this version.
</note>
<note version="8.3" severity="warning">
Since Version 8.3, EAGLE supports URNs for individual library
assets (packages, symbols, and devices). The URNs of those assets
will not be understood (or retained) with this version.
</note>
<note version="8.3" severity="warning">
Since Version 8.3, EAGLE supports the association of 3D packages
with devices in libraries, schematics, and board files. Those 3D
packages will not be understood (or retained) with this version.
</note>
</compatibility>
</eagle>
